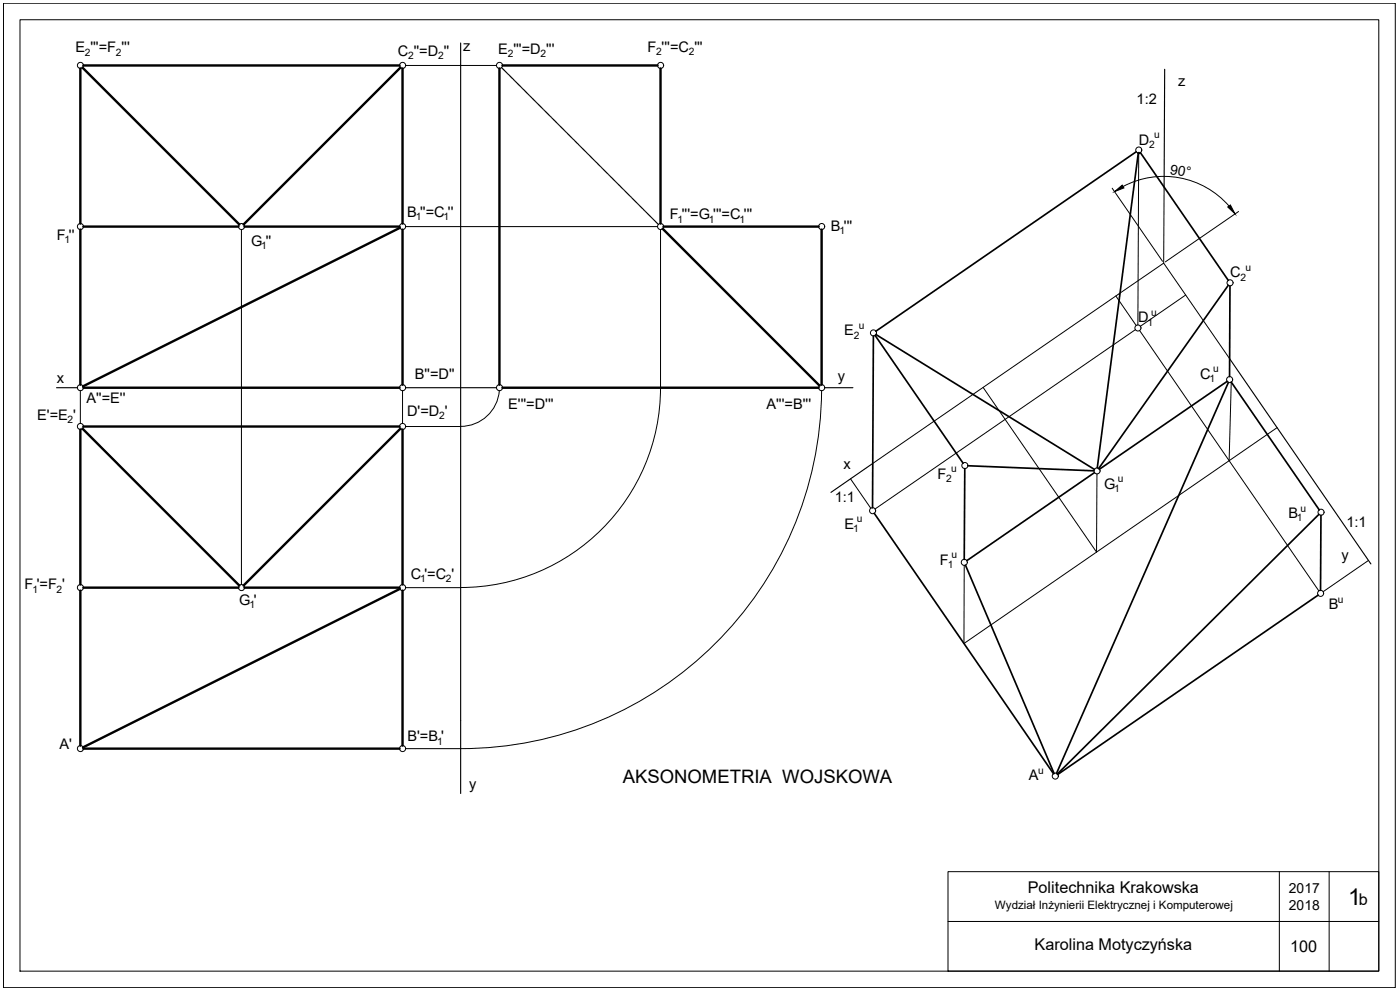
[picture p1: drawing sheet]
<svg xmlns="http://www.w3.org/2000/svg" width="420mm" height="297mm" viewBox="0 0 420 297" stroke-linecap="round" stroke-linejoin="round" font-family="sans-serif">
<!-- layer: 0 -->
<g fill="none" stroke="#000" stroke-width=".3">
<path d="M1 1h417.7v295.3h-417.7zM6 5.9h407.8v285.5h-407.8zM121.7 19.6h27.3M333.8 56.5l15.1 21.9M337 56a26 26 0 0 1 31.9 5.8M341.7 46l-.2 51.5M349.4 56.1l-.2 22.9M72.5 68.9v106.5M121.7 68h75.6M198.2 68.9v47.4M371.7 63.5l-22 15.1M334.9 88.8l6.1 8.9"/>
<path d="M340.7 98.9l-78.1 53.8M342 99.1l53.8 78.2M355.8 88.5l-13.6 9.4M24.1 117.2v9.9M25 116.3h94.9M120.8 117.2v9.9M149.9 117.2a11.6 11.6 0 0 1-11.6 10.7M150.8 116.3h94.9M198.2 116.3a60 60 0 0 1-59.9 60M246.6 117.2a108.3 108.3 0 0 1-108.3 107.4h-16.6M295 116.2l34.1 49.5 .1-23.5M369 107.7l-19.8-28.7-87.3 60.1"/>
<path d="M369.5 114.6l-.6 23.6M121.7 128h16.5M383.3 128.3l-94 64.8 .1-23.5M255.3 143.7l6.1 8.8M121.7 176.3h16.5M410.7 168.1l-13.6 9.4M284.5 261.5h129.3v29.9h-129.3zM284.5 276.5h129.3M383.9 261.5v29.9M398.9 261.5v29.9"/>
<circle cx="24.1" cy="19.6" r=".91"/>
<circle cx="120.8" cy="19.6" r=".91"/>
<circle cx="149.9" cy="19.6" r=".91"/>
<circle cx="198.3" cy="19.6" r=".91"/>
<circle cx="341.8" cy="45" r=".91"/>
<circle cx="24.1" cy="68" r=".91"/>
<circle cx="72.5" cy="68" r=".91"/>
<circle cx="120.8" cy="68" r=".91"/>
<circle cx="198.3" cy="68" r=".91"/>
<circle cx="246.6" cy="68" r=".91"/>
<circle cx="262.1" cy="99.9" r=".91"/>
<circle cx="341.5" cy="98.4" r=".91"/>
<circle cx="369.2" cy="84.9" r=".91"/>
<circle cx="24.1" cy="116.3" r=".91"/>
<circle cx="120.8" cy="116.3" r=".91"/>
<circle cx="149.9" cy="116.3" r=".91"/>
<circle cx="246.6" cy="116.3" r=".91"/>
<circle cx="369" cy="113.9" r=".91"/>
<circle cx="24.1" cy="128" r=".91"/>
<circle cx="120.8" cy="128" r=".91"/>
<circle cx="289.6" cy="139.7" r=".91"/>
<circle cx="261.9" cy="153.2" r=".91"/>
<circle cx="329.2" cy="141.3" r=".91"/>
<circle cx="396.5" cy="153.7" r=".91"/>
<circle cx="24.1" cy="176.3" r=".91"/>
<circle cx="72.5" cy="176.3" r=".91"/>
<circle cx="120.8" cy="176.3" r=".91"/>
<circle cx="289.4" cy="168.7" r=".91"/>
<circle cx="396.3" cy="178" r=".91"/>
<circle cx="24.1" cy="224.6" r=".91"/>
<circle cx="120.8" cy="224.6" r=".91"/>
<circle cx="316.7" cy="232.9" r=".91"/>
</g>
<g fill="none" stroke="#000" stroke-width=".34">
<path d="M138.2 12.9v225.2M150.5 20.3l.2 .1M150.8 20.5l.1 .2M151 20.8l.2 .2M151.3 21l.2 .2M151.5 21.3l.3 .2M151.8 21.6l.2 .2M152.1 21.8l.2 .2M152.3 22.1l.2 .2M152.6 22.4l.2 .1M152.9 22.6l.2 .2M153.1 22.9l.2 .2"/>
<path d="M153.4 23.2l.2 .1M153.7 23.4l.1 .2M154 23.7l.1 .2M154.2 24l.2 .1M154.5 24.2l.1 .2M154.7 24.5l.2 .1M155 24.7l.2 .2M155.3 25l.1 .2M155.5 25.3l.2 .1M155.8 25.5l.1 .2M156 25.8l.2 .2M156.3 26.1l.2 .1"/>
<path d="M156.6 26.3l.1 .2M156.8 26.6l.2 .2M157.1 26.8l.2 .2M157.4 27.1l.2 .2M157.6 27.4l.2 .2M157.9 27.6l.2 .2M158.1 27.9l.2 .2M158.4 28.2l.2 .2M158.7 28.4l.2 .2M158.9 28.7l.2 .2M159.2 29l.2 .1M159.5 29.2l.1 .2"/>
<path d="M159.8 29.5l.1 .2M160 29.8l.2 .1M160.3 30l.1 .2M160.5 30.3l.2 .1M160.8 30.5l.2 .2M161.1 30.8l.1 .2M161.3 31.1l.2 .1M161.6 31.3l.1 .2M161.8 31.6l.2 .2M162.1 31.9l.2 .1M162.4 32.1l.1 .2M162.6 32.4l.2 .2"/>
<path d="M162.9 32.6l.2 .2M163.2 32.9l.2 .2M163.4 33.2l.2 .2M163.7 33.4l.2 .2M163.9 33.7l.2 .2M164.2 34l.2 .2M164.5 34.2l.2 .2M164.7 34.5l.2 .2M165 34.8l.2 .1M165.3 35l.2 .2M165.6 35.3l.1 .2M165.8 35.6l.2 .1"/>
<path d="M166.1 35.8l.1 .2M166.3 36.1l.2 .1M166.6 36.3l.2 .2M166.9 36.6l.1 .2M167.1 36.9l.2 .1M167.4 37.1l.1 .2M167.6 37.4l.2 .2M167.9 37.7l.2 .1M168.2 37.9l.1 .2M168.4 38.2l.2 .2M168.7 38.4l.2 .2M169 38.7l.1 .2"/>
<path d="M169.2 39l.2 .2M169.5 39.2l.2 .2M169.7 39.5l.2 .2M170 39.8l.2 .2M349.5 20.8l-.1 35.3M170.3 40l.2 .2M170.5 40.3l.2 .2M170.8 40.6l.2 .1M171.1 40.8l.2 .2M171.4 41.1l.1 .2M171.6 41.4l.2 .1M171.9 41.6l.1 .2"/>
<path d="M172.1 41.9l.2 .1M172.4 42.2l.2 .1M172.7 42.4l.1 .2M172.9 42.7l.2 .1M173.2 42.9l.1 .2M173.5 43.2l.1 .2M173.7 43.5l.2 .1M174 43.7l.1 .2M174.2 44l.2 .2M174.5 44.2l.2 .3M174.8 44.5l.1 .2M175 44.8l.2 .2"/>
<path d="M175.3 45l.2 .2M175.5 45.3l.3 .2M175.8 45.6l.2 .2M176.1 45.8l.2 .2M176.3 46.1l.2 .2M176.6 46.4l.2 .1M176.9 46.6l.2 .2M177.2 46.9l.1 .2M177.4 47.2l.2 .1M177.7 47.4l.1 .2M177.9 47.7l.2 .2M178.2 48l.2 .1"/>
<path d="M178.5 48.2l.1 .2M178.7 48.5l.2 .1M179 48.7l.2 .2M179.3 49l.1 .2M179.5 49.3l.2 .1M179.8 49.5l.1 .2M180 49.8l.2 .2M180.3 50l.2 .2M180.6 50.3l.1 .2M180.8 50.6l.2 .2M181.1 50.8l.2 .2M181.3 51.1l.3 .2"/>
<path d="M181.6 51.4l.2 .2M181.9 51.6l.2 .2M182.1 51.9l.2 .2M182.4 52.2l.2 .1M182.7 52.5l.2 .1M183 52.7l.1 .2M183.2 53l.2 .1M183.5 53.2l.1 .2M183.8 53.5l.1 .2M184 53.8l.2 .1M184.3 54l.1 .2M184.5 54.3l.2 .1"/>
<path d="M184.8 54.5l.2 .2M185.1 54.8l.1 .2M185.3 55.1l.2 .1M185.6 55.3l.1 .2M185.8 55.6l.2 .2M186.1 55.9l.2 .1M186.4 56.1l.1 .2M186.6 56.4l.2 .2M186.9 56.6l.2 .2M187.2 56.9l.2 .2M187.4 57.2l.2 .2M187.7 57.4l.2 .2"/>
<path d="M187.9 57.7l.2 .2M188.2 58l.2 .2M188.5 58.3l.2 .1M188.8 58.5l.1 .2M189 58.8l.2 .1M189.3 59l.2 .2M189.6 59.3l.1 .2M189.8 59.6l.2 .1M190.1 59.8l.1 .2M190.3 60.1l.2 .1M190.6 60.3l.2 .2M190.9 60.6l.1 .2"/>
<path d="M191.1 60.9l.2 .1M191.4 61.1l.1 .2M191.6 61.4l.2 .2M191.9 61.7l.2 .1M192.2 61.9l.1 .2M192.4 62.2l.2 .2M192.7 62.4l.2 .2M193 62.7l.2 .2M193.2 63l.2 .2M193.5 63.2l.2 .2M193.7 63.5l.2 .2M194 63.8l.2 .2"/>
<path d="M194.3 64.1l.2 .1M194.5 64.3l.2 .2M194.8 64.6l.2 .1M195.1 64.8l.2 .2M195.4 65.1l.1 .2M195.6 65.4l.2 .1M195.9 65.6l.1 .2M196.1 65.9l.2 .1M196.4 66.1l.2 .2M196.7 66.4l.1 .2M196.9 66.7l.2 .1M197.2 66.9l.1 .2"/>
<path d="M197.4 67.2l.2 .2M17 116.3h6.2M121.7 116.3h27.3M247.5 116.3h8.5M369 107.7l42.4 61.5M261.9 139.1l-12.5 8.6"/>
</g>
<g fill="none" stroke="#000" stroke-width=".51">
<path d="M341 45.6l-78.2 53.8M341.6 45.9l-12.3 94.5M342.3 45.8l26.3 38.3M368.6 85.6l-38.9 55M369.1 85.8l-.1 27.2M262.1 100.8l-.2 51.6M262.6 100.6l26.4 38.4M262.9 100.4l65.6 40.4M368.3 114.4l-38.4 26.4M368.7 114.7l-51.6 117.4M369.5 114.6l26.4 38.4M290.4 139.7l37.9 1.6"/>
<path d="M262.4 154l53.8 78.2M289.5 140.6l-.1 27.3M328.5 141.8l-38.4 26.4M395.8 154.3l-78.5 77.9M396.4 154.6l-.1 22.5M289.8 169.6l26.5 62.5M395.6 178.6l-78.2 53.8"/>
</g>
<circle cx="341.6" cy="45.9" r=".36" fill="#000"/>
<g fill="none" stroke="#000" stroke-width=".72">
<path d="M25 19.6h94.9M150.8 19.6h46.5M24.1 20.5v46.6M24.8 20.3l47 47.1M120.2 20.3l-47.1 47.1M120.8 20.5v46.6M149.9 20.5v94.9M198.2 20.5v46.6M24.1 68.9v46.5M25 68h46.6M73.3 68h46.6M120 68.4l-95.1 47.5"/>
<path d="M120.8 68.9v46.5M198.9 68.6l47 47.1M199.1 68h46.6M246.6 68.9v46.5M25 116.3h94.9M150.8 116.3h94.9M24.1 128.9v46.5M24.8 128.6l47 47.1M25 128h94.9M120.2 128.6l-47.1 47.1M120.8 128.9v46.5M24.1 177.2v46.5"/>
<path d="M25 176.3h46.6M73.3 176.3h46.6M120 176.7l-95.1 47.5M120.8 177.2v46.5M25 224.6h94.9"/>
</g>
<path d="M334.5 57.5l2.3-2 .5 .9zM368.5 62.1l.8-.6 1.4 2.7z" fill="#000" stroke="#000" stroke-width=".3"/>
<text font-size="6.9" x="404.7" y="271.5">1</text>
<text font-size="5.6" x="186.9" y="235.1">AKSONOMETRIA WOJSKOWA</text>
<g font-size="4.9">
<text x="308.5" y="268">Politechnika Krakowska</text>
<text x="407.8" y="271.4">b</text>
<text x="310.5" y="285.2">Karolina Motyczyńska</text>
<text x="387.2" y="285.6">100</text>
</g>
<g font-size="4.4">
<text x="22.6" y="15.7">E '''=F '''</text>
<text x="119.4" y="16.7">C ''=D ''</text>
<text x="139.1" y="15.2">z</text>
<text x="149.5" y="16.1">E '''=D '''</text>
<text x="194.3" y="15.6">F '''=C '''</text>
<text x="353.6" y="25.7">z</text>
<text x="341.1" y="31.2">1:2</text>
<text x="341.8" y="43.4">D</text>
<text x="122.2" y="65">B ''=C ''</text>
<text x="201" y="65.8">F '''=G '''=C '''</text>
<text x="249.4" y="69.3">B '''</text>
<text x="17" y="72">F ''</text>
<text x="75.4" y="73.8">G ''</text>
<text x="369.2" y="83.2">C</text>
<text x="253.4" y="100.6">E</text>
<text x="341.5" y="96.7">D</text>
<text x="124.5" y="113.6">B''=D''</text>
<text x="360.2" y="113.6">C</text>
<text x="17" y="115">x</text>
<text x="251.4" y="114.3">y</text>
<text x="11.2" y="126">E'=E '</text>
<text x="25.9" y="120.9">A''=E''</text>
<text x="122.2" y="124.9">D'=D '</text>
<text x="152.5" y="122.8">E'''=D'''</text>
<text x="230" y="122.7">A'''=B'''</text>
<text x="253.2" y="140.7">x</text>
<text x="281.4" y="143.6">F</text>
<text x="331.3" y="146.6">G</text>
<text x="250.5" y="150.5">1:1</text>
<text x="386.7" y="155.4">B</text>
<text x="253.4" y="158.7">E</text>
<text x="404.1" y="158.2">1:1</text>
<text x="402.6" y="168">y</text>
<text x="123.3" y="173.7">C '=C '</text>
<text x="282.1" y="169.4">F</text>
<text x="7.4" y="176.9">F '=F '</text>
<text x="71.8" y="181.4">G '</text>
<text x="398.8" y="182.7">B</text>
<text x="17.9" y="224.6">A'</text>
<text x="122.3" y="222.4">B'=B '</text>
<text x="140.8" y="236.8">y</text>
<text x="308.8" y="234">A</text>
</g>
<g font-size="4.2">
<text x="351" y="52.1" transform="rotate(10 351 52.1)">90°</text>
<text x="386.8" y="268">2017</text>
<text x="386.8" y="273">2018</text>
</g>
<text font-size="3.5" x="298.6" y="272.8">Wydział Inżynierii Elektrycznej i Komputerowej</text>
<g font-size="3.1">
<text x="25.4" y="16.8">2</text>
<text x="34.8" y="16.8">2</text>
<text x="122.5" y="17.7">2</text>
<text x="131.5" y="17.7">2</text>
<text x="152.4" y="17.1">2</text>
<text x="162.2" y="17.1">2</text>
<text x="196.9" y="16.6">2</text>
<text x="206.7" y="16.6">2</text>
<text x="346.4" y="41.4">u</text>
<text x="344.9" y="44.4">2</text>
<text x="124.8" y="66">1</text>
<text x="133.1" y="66">1</text>
<text x="203.4" y="66.8">1</text>
<text x="212.8" y="66.8">1</text>
<text x="221.9" y="66.8">1</text>
<text x="252" y="70.3">1</text>
<text x="19.4" y="73">1</text>
<text x="78.4" y="74.8">1</text>
<text x="373.8" y="81.3">u</text>
<text x="372.3" y="84.2">2</text>
<text x="345.5" y="94.8">u</text>
<text x="256.2" y="101.6">2</text>
<text x="257.7" y="98.7">u</text>
<text x="344.4" y="97.7">1</text>
<text x="364.1" y="111.7">u</text>
<text x="363" y="114.6">1</text>
<text x="131.8" y="125.9">2</text>
<text x="20.3" y="127">2</text>
<text x="285.4" y="141.7">u</text>
<text x="284" y="144.7">2</text>
<text x="334.4" y="147.6">1</text>
<text x="335.5" y="144.7">u</text>
<text x="390.3" y="153.5">u</text>
<text x="256" y="159.7">1</text>
<text x="257.1" y="156.8">u</text>
<text x="389.2" y="156.5">1</text>
<text x="285.5" y="167.5">u</text>
<text x="284.4" y="170.4">1</text>
<text x="9.8" y="177.9">1</text>
<text x="17" y="177.9">2</text>
<text x="126.1" y="174.6">1</text>
<text x="133.8" y="174.6">2</text>
<text x="74.9" y="182.5">1</text>
<text x="401.5" y="180.8">u</text>
<text x="131.2" y="223.4">1</text>
<text x="311.6" y="232.1">u</text>
</g>
</svg>
